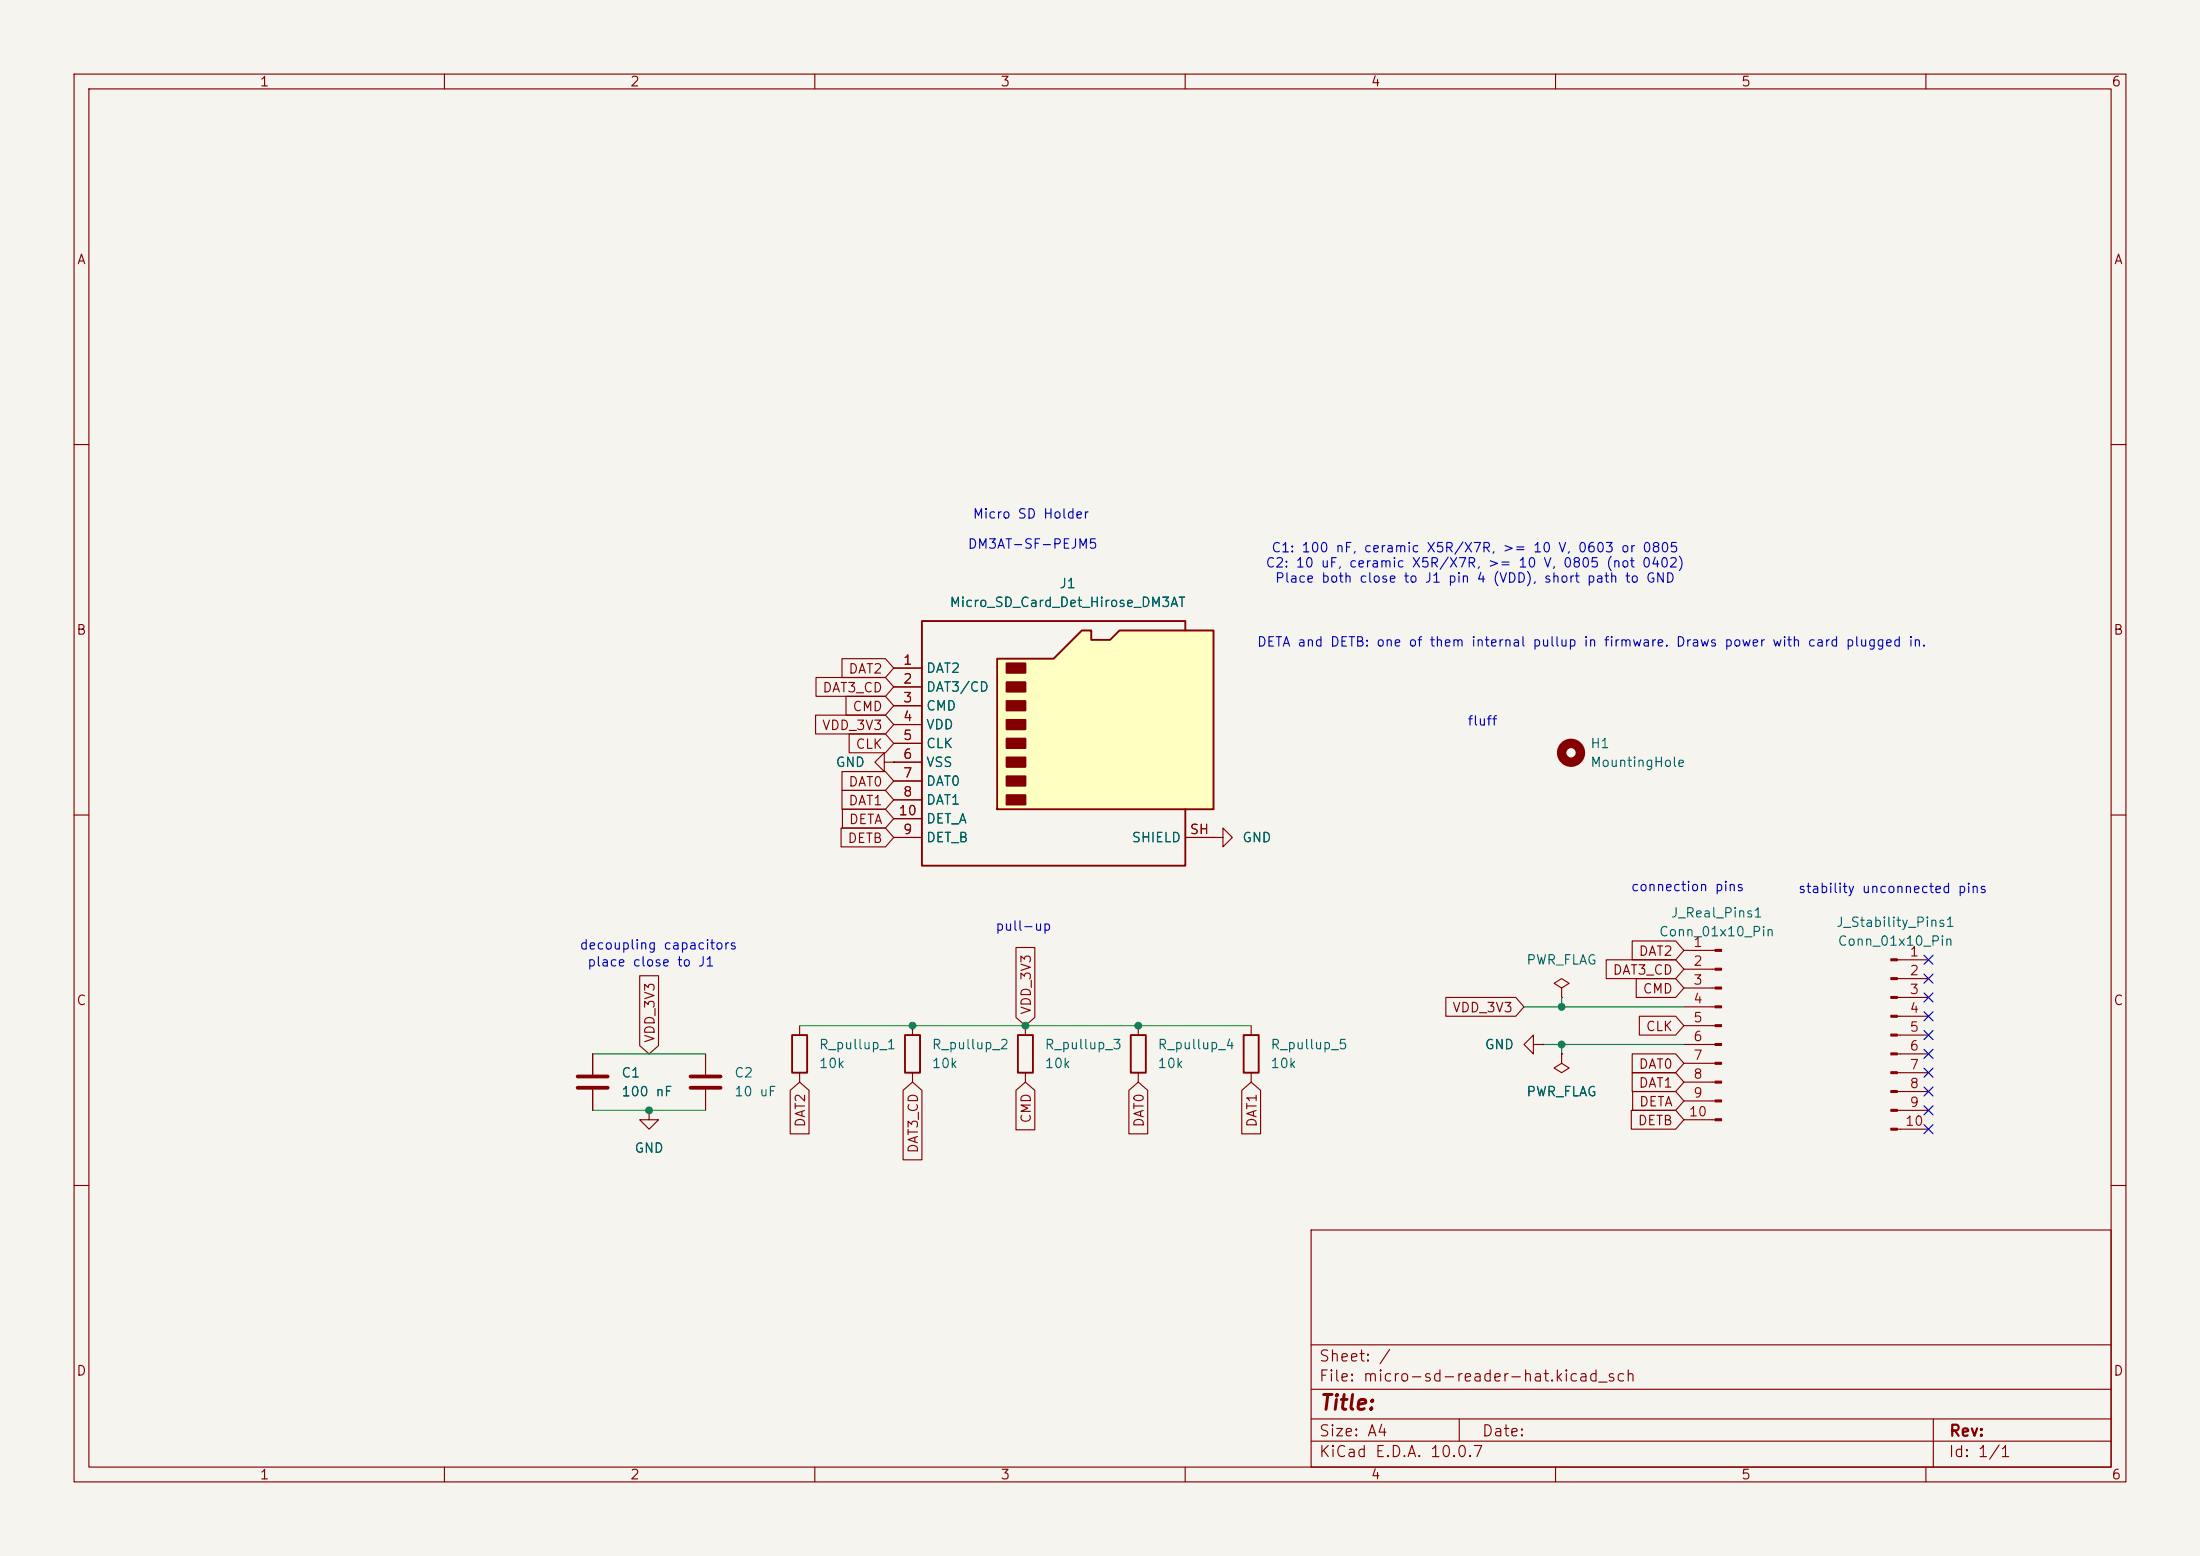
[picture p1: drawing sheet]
(kicad_sch
 (version 20260306)
 (generator "eeschema")
 (generator_version "10.0")
 (paper "A4")
 (lib_symbols
  (symbol "Connector:Conn_01x10_Pin"
   (pin_names
    (offset 1.016) (hide yes)) (exclude_from_sim no) (in_bom yes) (on_board yes)
   (in_pos_files yes)
   (duplicate_pin_numbers_are_jumpers no)
   (property "Reference" "J" (at 0 12.7 0) (show_name no) (do_not_autoplace no) (effects (font (size 1.27 1.27))))
   (property "Value" "Conn_01x10_Pin" (at 0 -15.24 0) (show_name no) (do_not_autoplace no) (effects (font (size 1.27 1.27))))
   (property "Footprint" "" (at 0 0 0) (show_name no) (do_not_autoplace no) (hide yes) (effects (font (size 1.27 1.27))))
   (property "Datasheet" "" (at 0 0 0) (show_name no) (do_not_autoplace no) (hide yes) (effects (font (size 1.27 1.27))))
   (property "Description" "Generic connector, single row, 01x10, script generated" (at 0 0 0) (show_name no) (do_not_autoplace no) (hide yes) (effects (font (size 1.27 1.27))))
   (property "ki_locked" "" (at 0 0 0) (show_name no) (do_not_autoplace no) (effects (font (size 1.27 1.27))))
   (symbol "Conn_01x10_Pin_1_1"
    (rectangle (start 0.8636 10.287) (end 0 10.033) (stroke (width 0.1524) (type default)) (fill (type outline)))
    (rectangle (start 0.8636 7.747) (end 0 7.493) (stroke (width 0.1524) (type default)) (fill (type outline)))
    (rectangle (start 0.8636 5.207) (end 0 4.953) (stroke (width 0.1524) (type default)) (fill (type outline)))
    (rectangle (start 0.8636 2.667) (end 0 2.413) (stroke (width 0.1524) (type default)) (fill (type outline)))
    (rectangle (start 0.8636 0.127) (end 0 -0.127) (stroke (width 0.1524) (type default)) (fill (type outline)))
    (rectangle (start 0.8636 -2.413) (end 0 -2.667) (stroke (width 0.1524) (type default)) (fill (type outline)))
    (rectangle (start 0.8636 -4.953) (end 0 -5.207) (stroke (width 0.1524) (type default)) (fill (type outline)))
    (rectangle (start 0.8636 -7.493) (end 0 -7.747) (stroke (width 0.1524) (type default)) (fill (type outline)))
    (rectangle (start 0.8636 -10.033) (end 0 -10.287) (stroke (width 0.1524) (type default)) (fill (type outline)))
    (rectangle (start 0.8636 -12.573) (end 0 -12.827) (stroke (width 0.1524) (type default)) (fill (type outline)))
    (polyline (pts (xy 1.27 10.16) (xy 0.8636 10.16)) (stroke (width 0.1524) (type default)) (fill (type none)))
    (polyline (pts (xy 1.27 7.62) (xy 0.8636 7.62)) (stroke (width 0.1524) (type default)) (fill (type none)))
    (polyline (pts (xy 1.27 5.08) (xy 0.8636 5.08)) (stroke (width 0.1524) (type default)) (fill (type none)))
    (polyline (pts (xy 1.27 2.54) (xy 0.8636 2.54)) (stroke (width 0.1524) (type default)) (fill (type none)))
    (polyline (pts (xy 1.27 0) (xy 0.8636 0)) (stroke (width 0.1524) (type default)) (fill (type none)))
    (polyline (pts (xy 1.27 -2.54) (xy 0.8636 -2.54)) (stroke (width 0.1524) (type default)) (fill (type none)))
    (polyline (pts (xy 1.27 -5.08) (xy 0.8636 -5.08)) (stroke (width 0.1524) (type default)) (fill (type none)))
    (polyline (pts (xy 1.27 -7.62) (xy 0.8636 -7.62)) (stroke (width 0.1524) (type default)) (fill (type none)))
    (polyline (pts (xy 1.27 -10.16) (xy 0.8636 -10.16)) (stroke (width 0.1524) (type default)) (fill (type none)))
    (polyline (pts (xy 1.27 -12.7) (xy 0.8636 -12.7)) (stroke (width 0.1524) (type default)) (fill (type none)))
    (pin passive line (at 5.08 10.16 180) (length 3.81) (name "Pin_1" (effects (font (size 1.27 1.27)))) (number "1" (effects (font (size 1.27 1.27)))))
    (pin passive line (at 5.08 7.62 180) (length 3.81) (name "Pin_2" (effects (font (size 1.27 1.27)))) (number "2" (effects (font (size 1.27 1.27)))))
    (pin passive line (at 5.08 5.08 180) (length 3.81) (name "Pin_3" (effects (font (size 1.27 1.27)))) (number "3" (effects (font (size 1.27 1.27)))))
    (pin passive line (at 5.08 2.54 180) (length 3.81) (name "Pin_4" (effects (font (size 1.27 1.27)))) (number "4" (effects (font (size 1.27 1.27)))))
    (pin passive line (at 5.08 0 180) (length 3.81) (name "Pin_5" (effects (font (size 1.27 1.27)))) (number "5" (effects (font (size 1.27 1.27)))))
    (pin passive line (at 5.08 -2.54 180) (length 3.81) (name "Pin_6" (effects (font (size 1.27 1.27)))) (number "6" (effects (font (size 1.27 1.27)))))
    (pin passive line (at 5.08 -5.08 180) (length 3.81) (name "Pin_7" (effects (font (size 1.27 1.27)))) (number "7" (effects (font (size 1.27 1.27)))))
    (pin passive line (at 5.08 -7.62 180) (length 3.81) (name "Pin_8" (effects (font (size 1.27 1.27)))) (number "8" (effects (font (size 1.27 1.27)))))
    (pin passive line (at 5.08 -10.16 180) (length 3.81) (name "Pin_9" (effects (font (size 1.27 1.27)))) (number "9" (effects (font (size 1.27 1.27)))))
    (pin passive line (at 5.08 -12.7 180) (length 3.81) (name "Pin_10" (effects (font (size 1.27 1.27)))) (number "10" (effects (font (size 1.27 1.27))))))
   (embedded_fonts no))
  (symbol "Connector:Micro_SD_Card_Det_Hirose_DM3AT" (exclude_from_sim no) (in_bom yes) (on_board yes)
   (in_pos_files yes)
   (duplicate_pin_numbers_are_jumpers no)
   (property "Reference" "J" (at -16.51 17.78 0) (show_name no) (do_not_autoplace no) (effects (font (size 1.27 1.27))))
   (property "Value" "Micro_SD_Card_Det_Hirose_DM3AT" (at 16.51 17.78 0) (show_name no) (do_not_autoplace no) (effects (font (size 1.27 1.27)) (justify right)))
   (property "Footprint" "" (at 52.07 17.78 0) (show_name no) (do_not_autoplace no) (hide yes) (effects (font (size 1.27 1.27))))
   (property "Datasheet" "https://www.hirose.com/product/en/download_file/key_name/DM3/category/Catalog/doc_file_id/49662/?file_category_id=4&item_id=195&is_series=1" (at 0 2.54 0) (show_name no) (do_not_autoplace no) (hide yes) (effects (font (size 1.27 1.27))))
   (property "Description" "Micro SD Card Socket with card detection pins" (at 0 0 0) (show_name no) (do_not_autoplace no) (hide yes) (effects (font (size 1.27 1.27))))
   (symbol "Micro_SD_Card_Det_Hirose_DM3AT_0_1"
    (polyline (pts (xy -8.89 -8.89) (xy -8.89 11.43) (xy -1.27 11.43) (xy 2.54 15.24) (xy 3.81 15.24) (xy 3.81 13.97) (xy 6.35 13.97) (xy 7.62 15.24) (xy 20.32 15.24) (xy 20.32 -8.89) (xy -8.89 -8.89)) (stroke (width 0.254) (type default)) (fill (type background)))
    (rectangle (start -7.62 10.795) (end -5.08 9.525) (stroke (width 0.254) (type default)) (fill (type outline)))
    (rectangle (start -7.62 8.255) (end -5.08 6.985) (stroke (width 0.254) (type default)) (fill (type outline)))
    (rectangle (start -7.62 5.715) (end -5.08 4.445) (stroke (width 0.254) (type default)) (fill (type outline)))
    (rectangle (start -7.62 3.175) (end -5.08 1.905) (stroke (width 0.254) (type default)) (fill (type outline)))
    (rectangle (start -7.62 0.635) (end -5.08 -0.635) (stroke (width 0.254) (type default)) (fill (type outline)))
    (rectangle (start -7.62 -1.905) (end -5.08 -3.175) (stroke (width 0.254) (type default)) (fill (type outline)))
    (rectangle (start -7.62 -4.445) (end -5.08 -5.715) (stroke (width 0.254) (type default)) (fill (type outline)))
    (rectangle (start -7.62 -6.985) (end -5.08 -8.255) (stroke (width 0.254) (type default)) (fill (type outline)))
    (polyline (pts (xy 16.51 15.24) (xy 16.51 16.51) (xy -19.05 16.51) (xy -19.05 -16.51) (xy 16.51 -16.51) (xy 16.51 -8.89)) (stroke (width 0.254) (type default)) (fill (type none))))
   (symbol "Micro_SD_Card_Det_Hirose_DM3AT_1_1"
    (pin bidirectional line (at -22.86 10.16 0) (length 3.81) (name "DAT2" (effects (font (size 1.27 1.27)))) (number "1" (effects (font (size 1.27 1.27)))))
    (pin bidirectional line (at -22.86 7.62 0) (length 3.81) (name "DAT3/CD" (effects (font (size 1.27 1.27)))) (number "2" (effects (font (size 1.27 1.27)))))
    (pin input line (at -22.86 5.08 0) (length 3.81) (name "CMD" (effects (font (size 1.27 1.27)))) (number "3" (effects (font (size 1.27 1.27)))))
    (pin power_in line (at -22.86 2.54 0) (length 3.81) (name "VDD" (effects (font (size 1.27 1.27)))) (number "4" (effects (font (size 1.27 1.27)))))
    (pin input line (at -22.86 0 0) (length 3.81) (name "CLK" (effects (font (size 1.27 1.27)))) (number "5" (effects (font (size 1.27 1.27)))))
    (pin power_in line (at -22.86 -2.54 0) (length 3.81) (name "VSS" (effects (font (size 1.27 1.27)))) (number "6" (effects (font (size 1.27 1.27)))))
    (pin bidirectional line (at -22.86 -5.08 0) (length 3.81) (name "DAT0" (effects (font (size 1.27 1.27)))) (number "7" (effects (font (size 1.27 1.27)))))
    (pin bidirectional line (at -22.86 -7.62 0) (length 3.81) (name "DAT1" (effects (font (size 1.27 1.27)))) (number "8" (effects (font (size 1.27 1.27)))))
    (pin passive line (at -22.86 -12.7 0) (length 3.81) (name "DET_B" (effects (font (size 1.27 1.27)))) (number "9" (effects (font (size 1.27 1.27)))))
    (pin passive line (at -22.86 -10.16 0) (length 3.81) (name "DET_A" (effects (font (size 1.27 1.27)))) (number "10" (effects (font (size 1.27 1.27)))))
    (pin passive line (at 20.32 -12.7 180) (length 3.81) (name "SHIELD" (effects (font (size 1.27 1.27)))) (number "SH" (effects (font (size 1.27 1.27))))))
   (embedded_fonts no))
  (symbol "Device:C"
   (pin_numbers (hide yes))
   (pin_names
    (offset 0.254)) (exclude_from_sim no) (in_bom yes) (on_board yes)
   (in_pos_files yes)
   (duplicate_pin_numbers_are_jumpers no)
   (property "Reference" "C" (at 0.635 2.54 0) (show_name no) (do_not_autoplace no) (effects (font (size 1.27 1.27)) (justify left)))
   (property "Value" "C" (at 0.635 -2.54 0) (show_name no) (do_not_autoplace no) (effects (font (size 1.27 1.27)) (justify left)))
   (property "Footprint" "" (at 0.9652 -3.81 0) (show_name no) (do_not_autoplace no) (hide yes) (effects (font (size 1.27 1.27))))
   (property "Datasheet" "" (at 0 0 0) (show_name no) (do_not_autoplace no) (hide yes) (effects (font (size 1.27 1.27))))
   (property "Description" "Unpolarized capacitor" (at 0 0 0) (show_name no) (do_not_autoplace no) (hide yes) (effects (font (size 1.27 1.27))))
   (symbol "C_0_1"
    (polyline (pts (xy -2.032 0.762) (xy 2.032 0.762)) (stroke (width 0.508) (type default)) (fill (type none)))
    (polyline (pts (xy -2.032 -0.762) (xy 2.032 -0.762)) (stroke (width 0.508) (type default)) (fill (type none))))
   (symbol "C_1_1"
    (pin passive line (at 0 3.81 270) (length 2.794) (name "" (effects (font (size 1.27 1.27)))) (number "1" (effects (font (size 1.27 1.27)))))
    (pin passive line (at 0 -3.81 90) (length 2.794) (name "" (effects (font (size 1.27 1.27)))) (number "2" (effects (font (size 1.27 1.27))))))
   (embedded_fonts no))
  (symbol "Device:R"
   (pin_numbers (hide yes))
   (pin_names
    (offset 0)) (exclude_from_sim no) (in_bom yes) (on_board yes)
   (in_pos_files yes)
   (duplicate_pin_numbers_are_jumpers no)
   (property "Reference" "R" (at 2.032 0 90) (show_name no) (do_not_autoplace no) (effects (font (size 1.27 1.27))))
   (property "Value" "R" (at 0 0 90) (show_name no) (do_not_autoplace no) (effects (font (size 1.27 1.27))))
   (property "Footprint" "" (at -1.778 0 90) (show_name no) (do_not_autoplace no) (hide yes) (effects (font (size 1.27 1.27))))
   (property "Datasheet" "" (at 0 0 0) (show_name no) (do_not_autoplace no) (hide yes) (effects (font (size 1.27 1.27))))
   (property "Description" "Resistor" (at 0 0 0) (show_name no) (do_not_autoplace no) (hide yes) (effects (font (size 1.27 1.27))))
   (symbol "R_0_1"
    (rectangle (start -1.016 -2.54) (end 1.016 2.54) (stroke (width 0.254) (type default)) (fill (type none))))
   (symbol "R_1_1"
    (pin passive line (at 0 3.81 270) (length 1.27) (name "" (effects (font (size 1.27 1.27)))) (number "1" (effects (font (size 1.27 1.27)))))
    (pin passive line (at 0 -3.81 90) (length 1.27) (name "" (effects (font (size 1.27 1.27)))) (number "2" (effects (font (size 1.27 1.27))))))
   (embedded_fonts no))
  (symbol "Mechanical:MountingHole"
   (pin_names
    (offset 1.016)) (exclude_from_sim no) (in_bom no) (on_board yes)
   (in_pos_files yes)
   (duplicate_pin_numbers_are_jumpers no)
   (property "Reference" "H" (at 0 5.08 0) (show_name no) (do_not_autoplace no) (effects (font (size 1.27 1.27))))
   (property "Value" "MountingHole" (at 0 3.175 0) (show_name no) (do_not_autoplace no) (effects (font (size 1.27 1.27))))
   (property "Footprint" "" (at 0 0 0) (show_name no) (do_not_autoplace no) (hide yes) (effects (font (size 1.27 1.27))))
   (property "Datasheet" "" (at 0 0 0) (show_name no) (do_not_autoplace no) (hide yes) (effects (font (size 1.27 1.27))))
   (property "Description" "Mounting Hole without connection" (at 0 0 0) (show_name no) (do_not_autoplace no) (hide yes) (effects (font (size 1.27 1.27))))
   (symbol "MountingHole_0_1"
    (circle (center 0 0) (radius 1.27) (stroke (width 1.27) (type default)) (fill (type none))))
   (embedded_fonts no))
  (symbol "power:GND"
   (power global)
   (pin_numbers (hide yes))
   (pin_names
    (offset 0) (hide yes)) (exclude_from_sim no) (in_bom yes) (on_board yes)
   (in_pos_files yes)
   (duplicate_pin_numbers_are_jumpers no)
   (property "Reference" "#PWR" (at 0 -6.35 0) (show_name no) (do_not_autoplace no) (hide yes) (effects (font (size 1.27 1.27))))
   (property "Value" "GND" (at 0 -3.81 0) (show_name no) (do_not_autoplace no) (effects (font (size 1.27 1.27))))
   (property "Footprint" "" (at 0 0 0) (show_name no) (do_not_autoplace no) (hide yes) (effects (font (size 1.27 1.27))))
   (property "Datasheet" "" (at 0 0 0) (show_name no) (do_not_autoplace no) (hide yes) (effects (font (size 1.27 1.27))))
   (property "Description" "Power symbol creates a global label with name \"GND\" , ground" (at 0 0 0) (show_name no) (do_not_autoplace no) (hide yes) (effects (font (size 1.27 1.27))))
   (symbol "GND_0_1"
    (polyline (pts (xy 0 0) (xy 0 -1.27) (xy 1.27 -1.27) (xy 0 -2.54) (xy -1.27 -1.27) (xy 0 -1.27)) (stroke (width 0) (type default)) (fill (type none))))
   (symbol "GND_1_1"
    (pin power_in line (at 0 0 270) (length 0) (name "" (effects (font (size 1.27 1.27)))) (number "1" (effects (font (size 1.27 1.27))))))
   (embedded_fonts no))
  (symbol "power:PWR_FLAG"
   (power global)
   (pin_numbers (hide yes))
   (pin_names
    (offset 0) (hide yes)) (exclude_from_sim no) (in_bom yes) (on_board yes)
   (in_pos_files yes)
   (duplicate_pin_numbers_are_jumpers no)
   (property "Reference" "#FLG" (at 0 1.905 0) (show_name no) (do_not_autoplace no) (hide yes) (effects (font (size 1.27 1.27))))
   (property "Value" "PWR_FLAG" (at 0 3.81 0) (show_name no) (do_not_autoplace no) (effects (font (size 1.27 1.27))))
   (property "Footprint" "" (at 0 0 0) (show_name no) (do_not_autoplace no) (hide yes) (effects (font (size 1.27 1.27))))
   (property "Datasheet" "" (at 0 0 0) (show_name no) (do_not_autoplace no) (hide yes) (effects (font (size 1.27 1.27))))
   (property "Description" "Special symbol for telling ERC where power comes from" (at 0 0 0) (show_name no) (do_not_autoplace no) (hide yes) (effects (font (size 1.27 1.27))))
   (symbol "PWR_FLAG_0_0"
    (pin power_out line (at 0 0 90) (length 0) (name "" (effects (font (size 1.27 1.27)))) (number "1" (effects (font (size 1.27 1.27))))))
   (symbol "PWR_FLAG_0_1"
    (polyline (pts (xy 0 0) (xy 0 1.27) (xy -1.016 1.905) (xy 0 2.54) (xy 1.016 1.905) (xy 0 1.27)) (stroke (width 0) (type default)) (fill (type none))))
   (embedded_fonts no)))
 (text "pull-up"
  (exclude_from_sim no)
  (at 138.176 125.222 0)
  (effects (font (size 1.27 1.27))))
 (text "place close to J1"
  (exclude_from_sim no)
  (at 87.884 130.048 0)
  (effects (font (size 1.27 1.27))))
 (text "connection pins"
  (exclude_from_sim no)
  (at 227.838 119.888 0)
  (effects (font (size 1.27 1.27))))
 (text "DETA and DETB: one of them internal pullup in firmware. Draws power with card plugged in."
  (exclude_from_sim no)
  (at 214.884 86.868 0)
  (effects (font (size 1.27 1.27))))
 (text "decoupling capacitors"
  (exclude_from_sim no)
  (at 88.9 127.762 0)
  (effects (font (size 1.27 1.27))))
 (text "Micro SD Holder"
  (exclude_from_sim no)
  (at 139.192 69.596 0)
  (effects (font (size 1.27 1.27))))
 (text "C1: 100 nF, ceramic X5R/X7R, >= 10 V, 0603 or 0805\nC2: 10 uF, ceramic X5R/X7R, >= 10 V, 0805 (not 0402)\nPlace both close to J1 pin 4 (VDD), short path to GND"
  (exclude_from_sim no)
  (at 199.136 76.2 0)
  (effects (font (size 1.27 1.27))))
 (text "fluff"
  (exclude_from_sim no)
  (at 200.152 97.536 0)
  (effects (font (size 1.27 1.27))))
 (text " DM3AT-SF-PEJM5"
  (exclude_from_sim no)
  (at 138.938 73.66 0)
  (effects (font (size 1.27 1.27))))
 (text "stability unconnected pins"
  (exclude_from_sim no)
  (at 255.524 120.142 0)
  (effects (font (size 1.27 1.27))))
 (junction
  (at 210.82 135.89)
  (diameter 0)
  (color 0 0 0 0))
 (junction
  (at 138.43 138.43)
  (diameter 0)
  (color 0 0 0 0))
 (junction
  (at 87.63 149.86)
  (diameter 0)
  (color 0 0 0 0))
 (junction
  (at 210.82 140.97)
  (diameter 0)
  (color 0 0 0 0))
 (junction
  (at 153.67 138.43)
  (diameter 0)
  (color 0 0 0 0))
 (junction
  (at 123.19 138.43)
  (diameter 0)
  (color 0 0 0 0))
 (no_connect
  (at 260.35 144.78))
 (no_connect
  (at 260.35 137.16))
 (no_connect
  (at 260.35 147.32))
 (no_connect
  (at 260.35 149.86))
 (no_connect
  (at 260.35 139.7))
 (no_connect
  (at 260.35 132.08))
 (no_connect
  (at 260.35 152.4))
 (no_connect
  (at 260.35 129.54))
 (no_connect
  (at 260.35 134.62))
 (no_connect
  (at 260.35 142.24))
 (wire
  (pts (xy 210.82 140.97) (xy 227.33 140.97))
  (stroke (width 0) (type default)))
 (wire
  (pts (xy 153.67 138.43) (xy 168.91 138.43))
  (stroke (width 0) (type default)))
 (wire
  (pts (xy 210.82 140.97) (xy 210.82 142.24))
  (stroke (width 0) (type default)))
 (wire
  (pts (xy 107.95 138.43) (xy 123.19 138.43))
  (stroke (width 0) (type default)))
 (wire
  (pts (xy 80.01 142.24) (xy 95.25 142.24))
  (stroke (width 0) (type default)))
 (wire
  (pts (xy 123.19 138.43) (xy 138.43 138.43))
  (stroke (width 0) (type default)))
 (wire
  (pts (xy 208.28 140.97) (xy 210.82 140.97))
  (stroke (width 0) (type default)))
 (wire
  (pts (xy 205.74 135.89) (xy 210.82 135.89))
  (stroke (width 0) (type default)))
 (wire
  (pts (xy 138.43 138.43) (xy 153.67 138.43))
  (stroke (width 0) (type default)))
 (wire
  (pts (xy 80.01 149.86) (xy 87.63 149.86))
  (stroke (width 0) (type default)))
 (wire
  (pts (xy 210.82 135.89) (xy 227.33 135.89))
  (stroke (width 0) (type default)))
 (wire
  (pts (xy 210.82 134.62) (xy 210.82 135.89))
  (stroke (width 0) (type default)))
 (wire
  (pts (xy 87.63 149.86) (xy 95.25 149.86))
  (stroke (width 0) (type default)))
 (global_label "DETB"
  (shape input)
  (at 120.65 113.03 180)
  (fields_autoplaced yes)
  (effects (font (size 1.27 1.27)) (justify right))
  (property "Intersheetrefs" "${INTERSHEET_REFS}" (at 113.0082 113.03 0) (hide yes) (show_name no) (do_not_autoplace no) (effects (font (size 1.27 1.27)) (justify right))))
 (global_label "DAT2"
  (shape input)
  (at 107.95 146.05 270)
  (fields_autoplaced yes)
  (effects (font (size 1.27 1.27)) (justify right))
  (property "Intersheetrefs" "${INTERSHEET_REFS}" (at 107.95 153.5709 90) (hide yes) (show_name no) (do_not_autoplace no) (effects (font (size 1.27 1.27)) (justify right))))
 (global_label "DAT3_CD"
  (shape input)
  (at 120.65 92.71 180)
  (fields_autoplaced yes)
  (effects (font (size 1.27 1.27)) (justify right))
  (property "Intersheetrefs" "${INTERSHEET_REFS}" (at 109.6215 92.71 0) (hide yes) (show_name no) (do_not_autoplace no) (effects (font (size 1.27 1.27)) (justify right))))
 (global_label "DAT1"
  (shape input)
  (at 168.91 146.05 270)
  (fields_autoplaced yes)
  (effects (font (size 1.27 1.27)) (justify right))
  (property "Intersheetrefs" "${INTERSHEET_REFS}" (at 168.91 153.5709 90) (hide yes) (show_name no) (do_not_autoplace no) (effects (font (size 1.27 1.27)) (justify right))))
 (global_label "VDD_3V3"
  (shape input)
  (at 120.65 97.79 180)
  (fields_autoplaced yes)
  (effects (font (size 1.27 1.27)) (justify right))
  (property "Intersheetrefs" "${INTERSHEET_REFS}" (at 109.561 97.79 0) (hide yes) (show_name no) (do_not_autoplace no) (effects (font (size 1.27 1.27)) (justify right))))
 (global_label "DAT2"
  (shape input)
  (at 120.65 90.17 180)
  (fields_autoplaced yes)
  (effects (font (size 1.27 1.27)) (justify right))
  (property "Intersheetrefs" "${INTERSHEET_REFS}" (at 113.1291 90.17 0) (hide yes) (show_name no) (do_not_autoplace no) (effects (font (size 1.27 1.27)) (justify right))))
 (global_label "DAT3_CD"
  (shape input)
  (at 227.33 130.81 180)
  (fields_autoplaced yes)
  (effects (font (size 1.27 1.27)) (justify right))
  (property "Intersheetrefs" "${INTERSHEET_REFS}" (at 216.3015 130.81 0) (hide yes) (show_name no) (do_not_autoplace no) (effects (font (size 1.27 1.27)) (justify right))))
 (global_label "DAT1"
  (shape input)
  (at 120.65 107.95 180)
  (fields_autoplaced yes)
  (effects (font (size 1.27 1.27)) (justify right))
  (property "Intersheetrefs" "${INTERSHEET_REFS}" (at 113.1291 107.95 0) (hide yes) (show_name no) (do_not_autoplace no) (effects (font (size 1.27 1.27)) (justify right))))
 (global_label "VDD_3V3"
  (shape input)
  (at 138.43 138.43 90)
  (fields_autoplaced yes)
  (effects (font (size 1.27 1.27)) (justify left))
  (property "Intersheetrefs" "${INTERSHEET_REFS}" (at 138.43 127.341 90) (hide yes) (show_name no) (do_not_autoplace no) (effects (font (size 1.27 1.27)) (justify left))))
 (global_label "CMD"
  (shape input)
  (at 120.65 95.25 180)
  (fields_autoplaced yes)
  (effects (font (size 1.27 1.27)) (justify right))
  (property "Intersheetrefs" "${INTERSHEET_REFS}" (at 113.6734 95.25 0) (hide yes) (show_name no) (do_not_autoplace no) (effects (font (size 1.27 1.27)) (justify right))))
 (global_label "DETA"
  (shape input)
  (at 120.65 110.49 180)
  (fields_autoplaced yes)
  (effects (font (size 1.27 1.27)) (justify right))
  (property "Intersheetrefs" "${INTERSHEET_REFS}" (at 113.1896 110.49 0) (hide yes) (show_name no) (do_not_autoplace no) (effects (font (size 1.27 1.27)) (justify right))))
 (global_label "CLK"
  (shape input)
  (at 227.33 138.43 180)
  (fields_autoplaced yes)
  (effects (font (size 1.27 1.27)) (justify right))
  (property "Intersheetrefs" "${INTERSHEET_REFS}" (at 220.7767 138.43 0) (hide yes) (show_name no) (do_not_autoplace no) (effects (font (size 1.27 1.27)) (justify right))))
 (global_label "DAT0"
  (shape input)
  (at 227.33 143.51 180)
  (fields_autoplaced yes)
  (effects (font (size 1.27 1.27)) (justify right))
  (property "Intersheetrefs" "${INTERSHEET_REFS}" (at 219.8091 143.51 0) (hide yes) (show_name no) (do_not_autoplace no) (effects (font (size 1.27 1.27)) (justify right))))
 (global_label "DAT3_CD"
  (shape input)
  (at 123.19 146.05 270)
  (fields_autoplaced yes)
  (effects (font (size 1.27 1.27)) (justify right))
  (property "Intersheetrefs" "${INTERSHEET_REFS}" (at 123.19 157.0785 90) (hide yes) (show_name no) (do_not_autoplace no) (effects (font (size 1.27 1.27)) (justify right))))
 (global_label "CLK"
  (shape input)
  (at 120.65 100.33 180)
  (fields_autoplaced yes)
  (effects (font (size 1.27 1.27)) (justify right))
  (property "Intersheetrefs" "${INTERSHEET_REFS}" (at 114.0967 100.33 0) (hide yes) (show_name no) (do_not_autoplace no) (effects (font (size 1.27 1.27)) (justify right))))
 (global_label "DAT2"
  (shape input)
  (at 227.33 128.27 180)
  (fields_autoplaced yes)
  (effects (font (size 1.27 1.27)) (justify right))
  (property "Intersheetrefs" "${INTERSHEET_REFS}" (at 219.8091 128.27 0) (hide yes) (show_name no) (do_not_autoplace no) (effects (font (size 1.27 1.27)) (justify right))))
 (global_label "VDD_3V3"
  (shape input)
  (at 205.74 135.89 180)
  (fields_autoplaced yes)
  (effects (font (size 1.27 1.27)) (justify right))
  (property "Intersheetrefs" "${INTERSHEET_REFS}" (at 194.651 135.89 0) (hide yes) (show_name no) (do_not_autoplace no) (effects (font (size 1.27 1.27)) (justify right))))
 (global_label "DAT0"
  (shape input)
  (at 153.67 146.05 270)
  (fields_autoplaced yes)
  (effects (font (size 1.27 1.27)) (justify right))
  (property "Intersheetrefs" "${INTERSHEET_REFS}" (at 153.67 153.5709 90) (hide yes) (show_name no) (do_not_autoplace no) (effects (font (size 1.27 1.27)) (justify right))))
 (global_label "DETA"
  (shape input)
  (at 227.33 148.59 180)
  (fields_autoplaced yes)
  (effects (font (size 1.27 1.27)) (justify right))
  (property "Intersheetrefs" "${INTERSHEET_REFS}" (at 219.8696 148.59 0) (hide yes) (show_name no) (do_not_autoplace no) (effects (font (size 1.27 1.27)) (justify right))))
 (global_label "VDD_3V3"
  (shape input)
  (at 87.63 142.24 90)
  (fields_autoplaced yes)
  (effects (font (size 1.27 1.27)) (justify left))
  (property "Intersheetrefs" "${INTERSHEET_REFS}" (at 87.63 131.151 90) (hide yes) (show_name no) (do_not_autoplace no) (effects (font (size 1.27 1.27)) (justify left))))
 (global_label "DAT1"
  (shape input)
  (at 227.33 146.05 180)
  (fields_autoplaced yes)
  (effects (font (size 1.27 1.27)) (justify right))
  (property "Intersheetrefs" "${INTERSHEET_REFS}" (at 219.8091 146.05 0) (hide yes) (show_name no) (do_not_autoplace no) (effects (font (size 1.27 1.27)) (justify right))))
 (global_label "DETB"
  (shape input)
  (at 227.33 151.13 180)
  (fields_autoplaced yes)
  (effects (font (size 1.27 1.27)) (justify right))
  (property "Intersheetrefs" "${INTERSHEET_REFS}" (at 219.6882 151.13 0) (hide yes) (show_name no) (do_not_autoplace no) (effects (font (size 1.27 1.27)) (justify right))))
 (global_label "CMD"
  (shape input)
  (at 227.33 133.35 180)
  (fields_autoplaced yes)
  (effects (font (size 1.27 1.27)) (justify right))
  (property "Intersheetrefs" "${INTERSHEET_REFS}" (at 220.3534 133.35 0) (hide yes) (show_name no) (do_not_autoplace no) (effects (font (size 1.27 1.27)) (justify right))))
 (global_label "CMD"
  (shape input)
  (at 138.43 146.05 270)
  (fields_autoplaced yes)
  (effects (font (size 1.27 1.27)) (justify right))
  (property "Intersheetrefs" "${INTERSHEET_REFS}" (at 138.43 153.0266 90) (hide yes) (show_name no) (do_not_autoplace no) (effects (font (size 1.27 1.27)) (justify right))))
 (global_label "DAT0"
  (shape input)
  (at 120.65 105.41 180)
  (fields_autoplaced yes)
  (effects (font (size 1.27 1.27)) (justify right))
  (property "Intersheetrefs" "${INTERSHEET_REFS}" (at 113.1291 105.41 0) (hide yes) (show_name no) (do_not_autoplace no) (effects (font (size 1.27 1.27)) (justify right))))
 (symbol
  (lib_id "power:GND")
  (at 120.65 102.87 270)
  (unit 1)
  (body_style 1)
  (exclude_from_sim no)
  (in_bom yes)
  (on_board yes)
  (in_pos_files yes)
  (dnp no)
  (fields_autoplaced yes)
  (property "Reference" "#PWR03" (at 114.3 102.87 0) (hide yes) (show_name no) (do_not_autoplace no) (effects (font (size 1.27 1.27))))
  (property "Value" "GND" (at 116.84 102.8699 90) (show_name no) (do_not_autoplace no) (effects (font (size 1.27 1.27)) (justify right)))
  (property "Footprint" "" (at 120.65 102.87 0) (hide yes) (show_name no) (do_not_autoplace no) (effects (font (size 1.27 1.27))))
  (property "Datasheet" "" (at 120.65 102.87 0) (hide yes) (show_name no) (do_not_autoplace no) (effects (font (size 1.27 1.27))))
  (property "Description" "Power symbol creates a global label with name \"GND\" , ground" (at 120.65 102.87 0) (hide yes) (show_name no) (do_not_autoplace no) (effects (font (size 1.27 1.27))))
  (pin "1"))
 (symbol
  (lib_id "Device:C")
  (at 80.01 146.05 0)
  (unit 1)
  (body_style 1)
  (exclude_from_sim no)
  (in_bom yes)
  (on_board yes)
  (in_pos_files yes)
  (dnp no)
  (fields_autoplaced yes)
  (property "Reference" "C1" (at 83.82 144.7799 0) (show_name no) (do_not_autoplace no) (effects (font (size 1.27 1.27)) (justify left)))
  (property "Value" "100 nF" (at 83.82 147.3199 0) (show_name no) (do_not_autoplace no) (effects (font (size 1.27 1.27)) (justify left)))
  (property "Footprint" "Capacitor_SMD:C_0603_1608Metric_Pad1.08x0.95mm_HandSolder" (at 80.9752 149.86 0) (hide yes) (show_name no) (do_not_autoplace no) (effects (font (size 1.27 1.27))))
  (property "Datasheet" "" (at 80.01 146.05 0) (hide yes) (show_name no) (do_not_autoplace no) (effects (font (size 1.27 1.27))))
  (property "Description" "Unpolarized capacitor" (at 80.01 146.05 0) (hide yes) (show_name no) (do_not_autoplace no) (effects (font (size 1.27 1.27))))
  (property "Voltage" "10 V" (at 80.01 146.05 0) (hide yes) (show_name no) (do_not_autoplace no) (effects (font (size 1.27 1.27))))
  (property "Dielectric" "X5R" (at 80.01 146.05 0) (hide yes) (show_name no) (do_not_autoplace no) (effects (font (size 1.27 1.27))))
  (pin "1")
  (pin "2"))
 (symbol
  (lib_id "power:GND")
  (at 87.63 149.86 0)
  (unit 1)
  (body_style 1)
  (exclude_from_sim no)
  (in_bom yes)
  (on_board yes)
  (in_pos_files yes)
  (dnp no)
  (fields_autoplaced yes)
  (property "Reference" "#PWR05" (at 87.63 156.21 0) (hide yes) (show_name no) (do_not_autoplace no) (effects (font (size 1.27 1.27))))
  (property "Value" "GND" (at 87.63 154.94 0) (show_name no) (do_not_autoplace no) (effects (font (size 1.27 1.27))))
  (property "Footprint" "" (at 87.63 149.86 0) (hide yes) (show_name no) (do_not_autoplace no) (effects (font (size 1.27 1.27))))
  (property "Datasheet" "" (at 87.63 149.86 0) (hide yes) (show_name no) (do_not_autoplace no) (effects (font (size 1.27 1.27))))
  (property "Description" "Power symbol creates a global label with name \"GND\" , ground" (at 87.63 149.86 0) (hide yes) (show_name no) (do_not_autoplace no) (effects (font (size 1.27 1.27))))
  (pin "1"))
 (symbol
  (lib_id "Connector:Conn_01x10_Pin")
  (at 232.41 138.43 0)
  (mirror y)
  (unit 1)
  (body_style 1)
  (exclude_from_sim no)
  (in_bom yes)
  (on_board yes)
  (in_pos_files yes)
  (dnp no)
  (property "Reference" "J_Real_Pins1" (at 231.775 123.19 0) (show_name no) (do_not_autoplace no) (effects (font (size 1.27 1.27))))
  (property "Value" "Conn_01x10_Pin" (at 231.775 125.73 0) (show_name no) (do_not_autoplace no) (effects (font (size 1.27 1.27))))
  (property "Footprint" "Connector_PinHeader_2.54mm:PinHeader_1x10_P2.54mm_Vertical" (at 232.41 138.43 0) (hide yes) (show_name no) (do_not_autoplace no) (effects (font (size 1.27 1.27))))
  (property "Datasheet" "" (at 232.41 138.43 0) (hide yes) (show_name no) (do_not_autoplace no) (effects (font (size 1.27 1.27))))
  (property "Description" "Generic connector, single row, 01x10, script generated" (at 232.41 138.43 0) (hide yes) (show_name no) (do_not_autoplace no) (effects (font (size 1.27 1.27))))
  (pin "3")
  (pin "1")
  (pin "4")
  (pin "2")
  (pin "5")
  (pin "6")
  (pin "9")
  (pin "10")
  (pin "8")
  (pin "7"))
 (symbol
  (lib_id "power:GND")
  (at 208.28 140.97 270)
  (unit 1)
  (body_style 1)
  (exclude_from_sim no)
  (in_bom yes)
  (on_board yes)
  (in_pos_files yes)
  (dnp no)
  (fields_autoplaced yes)
  (property "Reference" "#PWR04" (at 201.93 140.97 0) (hide yes) (show_name no) (do_not_autoplace no) (effects (font (size 1.27 1.27))))
  (property "Value" "GND" (at 204.47 140.9699 90) (show_name no) (do_not_autoplace no) (effects (font (size 1.27 1.27)) (justify right)))
  (property "Footprint" "" (at 208.28 140.97 0) (hide yes) (show_name no) (do_not_autoplace no) (effects (font (size 1.27 1.27))))
  (property "Datasheet" "" (at 208.28 140.97 0) (hide yes) (show_name no) (do_not_autoplace no) (effects (font (size 1.27 1.27))))
  (property "Description" "Power symbol creates a global label with name \"GND\" , ground" (at 208.28 140.97 0) (hide yes) (show_name no) (do_not_autoplace no) (effects (font (size 1.27 1.27))))
  (pin "1"))
 (symbol
  (lib_id "power:PWR_FLAG")
  (at 210.82 134.62 0)
  (unit 1)
  (body_style 1)
  (exclude_from_sim no)
  (in_bom yes)
  (on_board yes)
  (in_pos_files yes)
  (dnp no)
  (fields_autoplaced yes)
  (property "Reference" "#FLG01" (at 210.82 132.715 0) (hide yes) (show_name no) (do_not_autoplace no) (effects (font (size 1.27 1.27))))
  (property "Value" "PWR_FLAG" (at 210.82 129.54 0) (show_name no) (do_not_autoplace no) (effects (font (size 1.27 1.27))))
  (property "Footprint" "" (at 210.82 134.62 0) (hide yes) (show_name no) (do_not_autoplace no) (effects (font (size 1.27 1.27))))
  (property "Datasheet" "" (at 210.82 134.62 0) (hide yes) (show_name no) (do_not_autoplace no) (effects (font (size 1.27 1.27))))
  (property "Description" "Special symbol for telling ERC where power comes from" (at 210.82 134.62 0) (hide yes) (show_name no) (do_not_autoplace no) (effects (font (size 1.27 1.27))))
  (pin "1"))
 (symbol
  (lib_id "Device:R")
  (at 123.19 142.24 0)
  (unit 1)
  (body_style 1)
  (exclude_from_sim no)
  (in_bom yes)
  (on_board yes)
  (in_pos_files yes)
  (dnp no)
  (fields_autoplaced yes)
  (property "Reference" "R_pullup_2" (at 125.73 140.9699 0) (show_name no) (do_not_autoplace no) (effects (font (size 1.27 1.27)) (justify left)))
  (property "Value" "10k" (at 125.73 143.5099 0) (show_name no) (do_not_autoplace no) (effects (font (size 1.27 1.27)) (justify left)))
  (property "Footprint" "Resistor_SMD:R_0805_2012Metric_Pad1.20x1.40mm_HandSolder" (at 121.412 142.24 90) (hide yes) (show_name no) (do_not_autoplace no) (effects (font (size 1.27 1.27))))
  (property "Datasheet" "" (at 123.19 142.24 0) (hide yes) (show_name no) (do_not_autoplace no) (effects (font (size 1.27 1.27))))
  (property "Description" "Resistor" (at 123.19 142.24 0) (hide yes) (show_name no) (do_not_autoplace no) (effects (font (size 1.27 1.27))))
  (pin "2")
  (pin "1"))
 (symbol
  (lib_id "power:GND")
  (at 163.83 113.03 90)
  (unit 1)
  (body_style 1)
  (exclude_from_sim no)
  (in_bom yes)
  (on_board yes)
  (in_pos_files yes)
  (dnp no)
  (fields_autoplaced yes)
  (property "Reference" "#PWR01" (at 170.18 113.03 0) (hide yes) (show_name no) (do_not_autoplace no) (effects (font (size 1.27 1.27))))
  (property "Value" "GND" (at 167.64 113.0299 90) (show_name no) (do_not_autoplace no) (effects (font (size 1.27 1.27)) (justify right)))
  (property "Footprint" "" (at 163.83 113.03 0) (hide yes) (show_name no) (do_not_autoplace no) (effects (font (size 1.27 1.27))))
  (property "Datasheet" "" (at 163.83 113.03 0) (hide yes) (show_name no) (do_not_autoplace no) (effects (font (size 1.27 1.27))))
  (property "Description" "Power symbol creates a global label with name \"GND\" , ground" (at 163.83 113.03 0) (hide yes) (show_name no) (do_not_autoplace no) (effects (font (size 1.27 1.27))))
  (pin "1"))
 (symbol
  (lib_id "Connector:Conn_01x10_Pin")
  (at 255.27 139.7 0)
  (unit 1)
  (body_style 1)
  (exclude_from_sim no)
  (in_bom yes)
  (on_board yes)
  (in_pos_files yes)
  (dnp no)
  (fields_autoplaced yes)
  (property "Reference" "J_Stability_Pins1" (at 255.905 124.46 0) (show_name no) (do_not_autoplace no) (effects (font (size 1.27 1.27))))
  (property "Value" "Conn_01x10_Pin" (at 255.905 127 0) (show_name no) (do_not_autoplace no) (effects (font (size 1.27 1.27))))
  (property "Footprint" "Connector_PinHeader_2.54mm:PinHeader_1x10_P2.54mm_Vertical" (at 255.27 139.7 0) (hide yes) (show_name no) (do_not_autoplace no) (effects (font (size 1.27 1.27))))
  (property "Datasheet" "" (at 255.27 139.7 0) (hide yes) (show_name no) (do_not_autoplace no) (effects (font (size 1.27 1.27))))
  (property "Description" "Generic connector, single row, 01x10, script generated" (at 255.27 139.7 0) (hide yes) (show_name no) (do_not_autoplace no) (effects (font (size 1.27 1.27))))
  (pin "3")
  (pin "1")
  (pin "4")
  (pin "2")
  (pin "5")
  (pin "6")
  (pin "9")
  (pin "10")
  (pin "8")
  (pin "7"))
 (symbol
  (lib_id "Device:C")
  (at 95.25 146.05 0)
  (unit 1)
  (body_style 1)
  (exclude_from_sim no)
  (in_bom yes)
  (on_board yes)
  (in_pos_files yes)
  (dnp no)
  (fields_autoplaced yes)
  (property "Reference" "C2" (at 99.06 144.7799 0) (show_name no) (do_not_autoplace no) (effects (font (size 1.27 1.27)) (justify left)))
  (property "Value" "10 uF" (at 99.06 147.3199 0) (show_name no) (do_not_autoplace no) (effects (font (size 1.27 1.27)) (justify left)))
  (property "Footprint" "Capacitor_SMD:C_0805_2012Metric_Pad1.18x1.45mm_HandSolder" (at 96.2152 149.86 0) (hide yes) (show_name no) (do_not_autoplace no) (effects (font (size 1.27 1.27))))
  (property "Datasheet" "" (at 95.25 146.05 0) (hide yes) (show_name no) (do_not_autoplace no) (effects (font (size 1.27 1.27))))
  (property "Description" "Unpolarized capacitor" (at 95.25 146.05 0) (hide yes) (show_name no) (do_not_autoplace no) (effects (font (size 1.27 1.27))))
  (property "Voltage" "10 V" (at 95.25 146.05 0) (hide yes) (show_name no) (do_not_autoplace no) (effects (font (size 1.27 1.27))))
  (property "Dielectric" "X5R" (at 95.25 146.05 0) (hide yes) (show_name no) (do_not_autoplace no) (effects (font (size 1.27 1.27))))
  (pin "1")
  (pin "2"))
 (symbol
  (lib_id "Device:R")
  (at 153.67 142.24 0)
  (unit 1)
  (body_style 1)
  (exclude_from_sim no)
  (in_bom yes)
  (on_board yes)
  (in_pos_files yes)
  (dnp no)
  (fields_autoplaced yes)
  (property "Reference" "R_pullup_4" (at 156.21 140.9699 0) (show_name no) (do_not_autoplace no) (effects (font (size 1.27 1.27)) (justify left)))
  (property "Value" "10k" (at 156.21 143.5099 0) (show_name no) (do_not_autoplace no) (effects (font (size 1.27 1.27)) (justify left)))
  (property "Footprint" "Resistor_SMD:R_0805_2012Metric_Pad1.20x1.40mm_HandSolder" (at 151.892 142.24 90) (hide yes) (show_name no) (do_not_autoplace no) (effects (font (size 1.27 1.27))))
  (property "Datasheet" "" (at 153.67 142.24 0) (hide yes) (show_name no) (do_not_autoplace no) (effects (font (size 1.27 1.27))))
  (property "Description" "Resistor" (at 153.67 142.24 0) (hide yes) (show_name no) (do_not_autoplace no) (effects (font (size 1.27 1.27))))
  (pin "2")
  (pin "1"))
 (symbol
  (lib_id "Connector:Micro_SD_Card_Det_Hirose_DM3AT")
  (at 143.51 100.33 0)
  (unit 1)
  (body_style 1)
  (exclude_from_sim no)
  (in_bom yes)
  (on_board yes)
  (in_pos_files yes)
  (dnp no)
  (fields_autoplaced yes)
  (property "Reference" "J1" (at 144.145 78.74 0) (show_name no) (do_not_autoplace no) (effects (font (size 1.27 1.27))))
  (property "Value" "Micro_SD_Card_Det_Hirose_DM3AT" (at 144.145 81.28 0) (show_name no) (do_not_autoplace no) (effects (font (size 1.27 1.27))))
  (property "Footprint" "Connector_Card:microSD_HC_Hirose_DM3AT-SF-PEJM5" (at 195.58 82.55 0) (hide yes) (show_name no) (do_not_autoplace no) (effects (font (size 1.27 1.27))))
  (property "Datasheet" "https://www.hirose.com/product/en/download_file/key_name/DM3/category/Catalog/doc_file_id/49662/?file_category_id=4&item_id=195&is_series=1" (at 143.51 97.79 0) (hide yes) (show_name no) (do_not_autoplace no) (effects (font (size 1.27 1.27))))
  (property "Description" "Micro SD Card Socket with card detection pins" (at 143.51 100.33 0) (hide yes) (show_name no) (do_not_autoplace no) (effects (font (size 1.27 1.27))))
  (pin "SH")
  (pin "6")
  (pin "5")
  (pin "4")
  (pin "3")
  (pin "2")
  (pin "1")
  (pin "9")
  (pin "8")
  (pin "7")
  (pin "10"))
 (symbol
  (lib_id "Mechanical:MountingHole")
  (at 212.09 101.6 0)
  (unit 1)
  (body_style 1)
  (exclude_from_sim no)
  (in_bom no)
  (on_board yes)
  (in_pos_files yes)
  (dnp no)
  (fields_autoplaced yes)
  (property "Reference" "H1" (at 214.63 100.3299 0) (show_name no) (do_not_autoplace no) (effects (font (size 1.27 1.27)) (justify left)))
  (property "Value" "MountingHole" (at 214.63 102.8699 0) (show_name no) (do_not_autoplace no) (effects (font (size 1.27 1.27)) (justify left)))
  (property "Footprint" "MountingHole:MountingHole_2.5mm" (at 212.09 101.6 0) (hide yes) (show_name no) (do_not_autoplace no) (effects (font (size 1.27 1.27))))
  (property "Datasheet" "" (at 212.09 101.6 0) (hide yes) (show_name no) (do_not_autoplace no) (effects (font (size 1.27 1.27))))
  (property "Description" "Mounting Hole without connection" (at 212.09 101.6 0) (hide yes) (show_name no) (do_not_autoplace no) (effects (font (size 1.27 1.27)))))
 (symbol
  (lib_id "power:PWR_FLAG")
  (at 210.82 142.24 180)
  (unit 1)
  (body_style 1)
  (exclude_from_sim no)
  (in_bom yes)
  (on_board yes)
  (in_pos_files yes)
  (dnp no)
  (fields_autoplaced yes)
  (property "Reference" "#FLG02" (at 210.82 144.145 0) (hide yes) (show_name no) (do_not_autoplace no) (effects (font (size 1.27 1.27))))
  (property "Value" "PWR_FLAG" (at 210.82 147.32 0) (show_name no) (do_not_autoplace no) (effects (font (size 1.27 1.27))))
  (property "Footprint" "" (at 210.82 142.24 0) (hide yes) (show_name no) (do_not_autoplace no) (effects (font (size 1.27 1.27))))
  (property "Datasheet" "" (at 210.82 142.24 0) (hide yes) (show_name no) (do_not_autoplace no) (effects (font (size 1.27 1.27))))
  (property "Description" "Special symbol for telling ERC where power comes from" (at 210.82 142.24 0) (hide yes) (show_name no) (do_not_autoplace no) (effects (font (size 1.27 1.27))))
  (pin "1"))
 (symbol
  (lib_id "Device:R")
  (at 168.91 142.24 0)
  (unit 1)
  (body_style 1)
  (exclude_from_sim no)
  (in_bom yes)
  (on_board yes)
  (in_pos_files yes)
  (dnp no)
  (fields_autoplaced yes)
  (property "Reference" "R_pullup_5" (at 171.45 140.9699 0) (show_name no) (do_not_autoplace no) (effects (font (size 1.27 1.27)) (justify left)))
  (property "Value" "10k" (at 171.45 143.5099 0) (show_name no) (do_not_autoplace no) (effects (font (size 1.27 1.27)) (justify left)))
  (property "Footprint" "Resistor_SMD:R_0805_2012Metric_Pad1.20x1.40mm_HandSolder" (at 167.132 142.24 90) (hide yes) (show_name no) (do_not_autoplace no) (effects (font (size 1.27 1.27))))
  (property "Datasheet" "" (at 168.91 142.24 0) (hide yes) (show_name no) (do_not_autoplace no) (effects (font (size 1.27 1.27))))
  (property "Description" "Resistor" (at 168.91 142.24 0) (hide yes) (show_name no) (do_not_autoplace no) (effects (font (size 1.27 1.27))))
  (pin "2")
  (pin "1"))
 (symbol
  (lib_id "Device:R")
  (at 107.95 142.24 0)
  (unit 1)
  (body_style 1)
  (exclude_from_sim no)
  (in_bom yes)
  (on_board yes)
  (in_pos_files yes)
  (dnp no)
  (fields_autoplaced yes)
  (property "Reference" "R_pullup_1" (at 110.49 140.9699 0) (show_name no) (do_not_autoplace no) (effects (font (size 1.27 1.27)) (justify left)))
  (property "Value" "10k" (at 110.49 143.5099 0) (show_name no) (do_not_autoplace no) (effects (font (size 1.27 1.27)) (justify left)))
  (property "Footprint" "Resistor_SMD:R_0805_2012Metric_Pad1.20x1.40mm_HandSolder" (at 106.172 142.24 90) (hide yes) (show_name no) (do_not_autoplace no) (effects (font (size 1.27 1.27))))
  (property "Datasheet" "" (at 107.95 142.24 0) (hide yes) (show_name no) (do_not_autoplace no) (effects (font (size 1.27 1.27))))
  (property "Description" "Resistor" (at 107.95 142.24 0) (hide yes) (show_name no) (do_not_autoplace no) (effects (font (size 1.27 1.27))))
  (pin "2")
  (pin "1"))
 (symbol
  (lib_id "Device:R")
  (at 138.43 142.24 0)
  (unit 1)
  (body_style 1)
  (exclude_from_sim no)
  (in_bom yes)
  (on_board yes)
  (in_pos_files yes)
  (dnp no)
  (fields_autoplaced yes)
  (property "Reference" "R_pullup_3" (at 140.97 140.9699 0) (show_name no) (do_not_autoplace no) (effects (font (size 1.27 1.27)) (justify left)))
  (property "Value" "10k" (at 140.97 143.5099 0) (show_name no) (do_not_autoplace no) (effects (font (size 1.27 1.27)) (justify left)))
  (property "Footprint" "Resistor_SMD:R_0805_2012Metric_Pad1.20x1.40mm_HandSolder" (at 136.652 142.24 90) (hide yes) (show_name no) (do_not_autoplace no) (effects (font (size 1.27 1.27))))
  (property "Datasheet" "" (at 138.43 142.24 0) (hide yes) (show_name no) (do_not_autoplace no) (effects (font (size 1.27 1.27))))
  (property "Description" "Resistor" (at 138.43 142.24 0) (hide yes) (show_name no) (do_not_autoplace no) (effects (font (size 1.27 1.27))))
  (pin "2")
  (pin "1"))
 (sheet_instances
  (path ""
   (page "1")))
 (embedded_fonts no))
